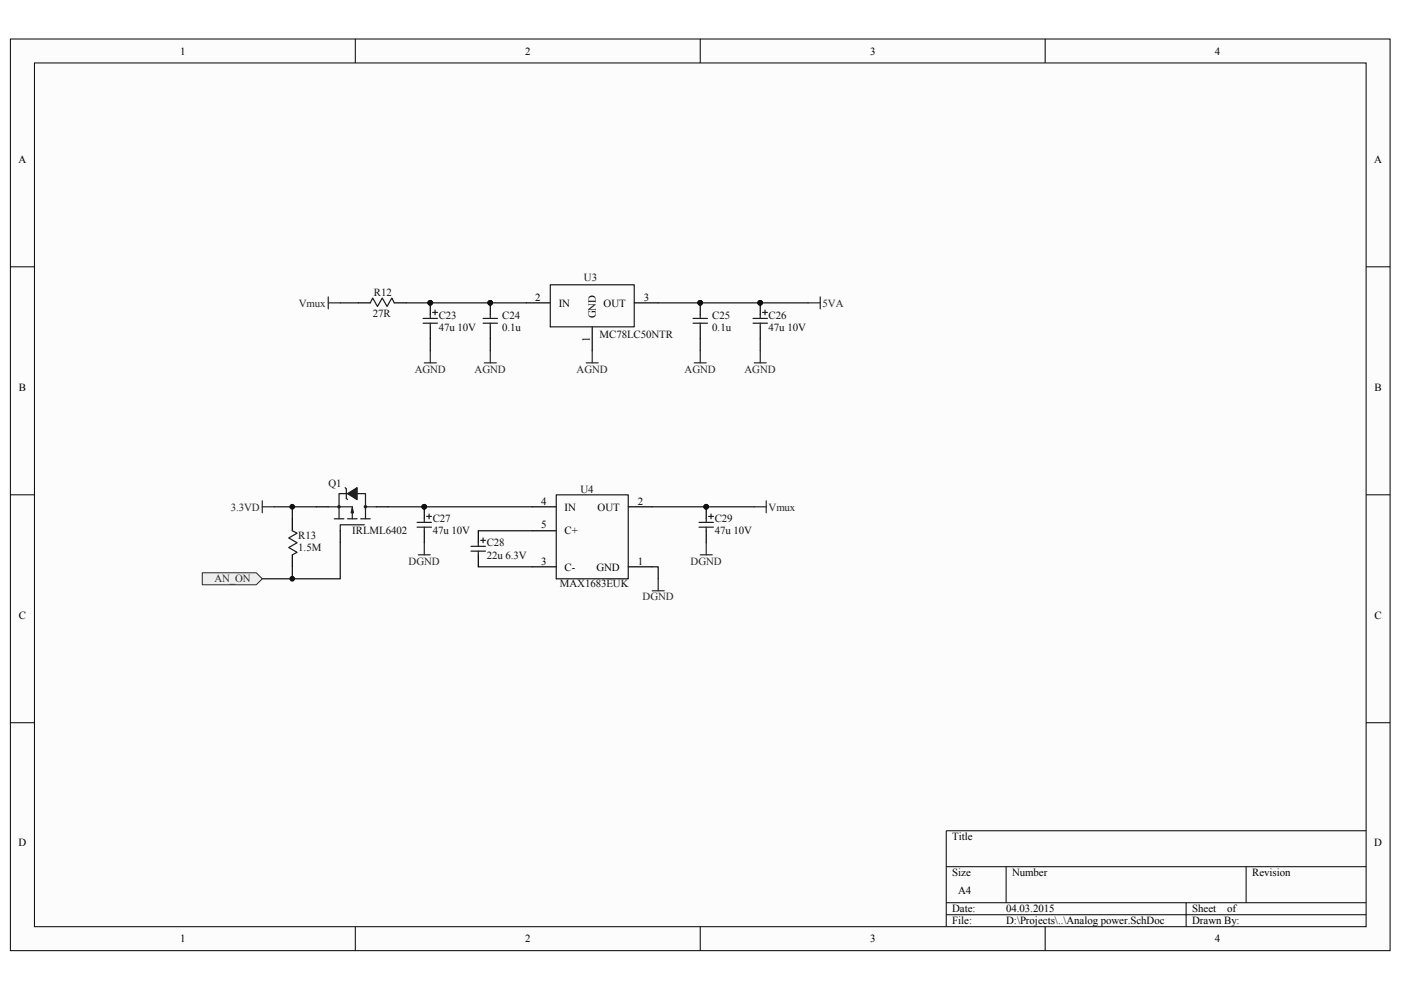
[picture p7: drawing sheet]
<svg xmlns="http://www.w3.org/2000/svg" width="297mm" height="210mm" viewBox="0 0 297 210" stroke-linecap="round" stroke-linejoin="round" font-family="sans-serif">
<path d="M2.2 8.3h292.5v193.3h-292.5z" fill="#fcfcfc"/>
<path d="M2.2 8.3h292.5v193.3h-292.5z" fill="none" stroke="#000" stroke-width=".21"/>
<path d="M7.3 13.4h282.3v183.1h-282.3z" fill="#fcfcfc"/>
<g fill="none" stroke="#000" stroke-width=".21">
<path d="M7.3 13.3h282.3v183.2h-282.3zM75.3 8.2v5.1M148.5 8.2v5.1M221.6 8.2v5.1M2.2 56.6h5.1M289.6 56.6h5.1M2.2 104.9h5.1M289.6 104.9h5.1M2.2 153.2h5.1M289.6 153.2h5.1M289.6 176.1h-89v20.4M75.3 196.5v5.1"/>
<path d="M148.5 196.5v5.1M200.6 183.8h89M200.6 191.4h89M200.6 193.9h89M213.3 183.8v7.6M221.6 196.5v5.1M251.5 191.4v5.1M264.2 183.8v7.6"/>
</g>
<g fill="none" stroke="#000" stroke-width=".25">
<path d="M76 64.2h2.5M83.6 64.2h2.5M91.2 64.2v2.6M91.2 69.3v2.5M103.9 64.2v2.6M103.9 69.3v2.5M111.6 64.2h5.1M125.6 69.3v5.1M134.5 64.2h5.1M148.5 64.2v2.6M148.5 69.3v2.5M161.2 64.2v2.6"/>
<path d="M161.2 69.3v2.5M62 110v2.5M62 117.6v2.6M67.1 107.5h2.5M72.1 112.5v2.6M79.8 107.5h2.5M90 107.5v2.5M90 112.5v2.6M101.4 112.5v2.6M101.4 117.6v2.6M112.8 107.5h5.1M112.8 112.5h5.1"/>
<path d="M133.2 107.5h5.1M149.7 107.5v2.5M149.7 112.5v2.6M112.8 120.2h5.1M133.2 120.2h5.1"/>
</g>
<g fill="none" stroke="#1c1c1c" stroke-width=".25">
<path d="M78.5 64.2l.5-1 1 1.8 1-1.8 1.1 1.8 1-1.8 .5 1M89.7 67.5h3.1M89.7 68.5h3.1M91.2 66.8v.7M91.2 68.5v.8M91.7 66.2h1.1M92.2 65.7v1.1M102.4 67.5h3.1M102.4 68.5h3.1M103.9 66.8v.7M103.9 68.5v.8M116.7 60.4h17.8v8.9h-17.8z"/>
<path d="M146.9 67.5h3.1M146.9 68.5h3.1M148.5 66.8v.7M148.5 68.5v.8M159.7 67.5h3M159.7 68.5h3M161.2 66.8v.7M161.2 68.5v.8M161.7 66.2h1M162.2 65.7v1.1M62 112.5l1 .5-1.8 1.1 1.8 1-1.8 1 1.8 1-1 .5M70.9 110h2"/>
<path d="M71.7 107.3h.3v.3h-.3zM71.9 110v-2.5h2.8v2.5M73.2 103.4l.2 .2v2.1l.3 .2M73.7 104.7h-1.8v2.8h-2.3M73.7 110h2M75.7 104.7h1.8v2.8h2.3M76.5 110h2M77.2 111.3h-5.1v1.2M77.3 107.3h.4v.3h-.4zM77.5 107.5v2.5M88.4 110.8h3.1M88.4 111.8h3.1"/>
<path d="M90 110v.8M90 111.8v.7M90.5 109.5h1M91 109v1M99.9 115.8h3M99.9 116.9h3M101.4 115.1v.7M101.4 116.9v.7M101.9 114.6h1M102.4 114.1v1M117.9 104.9h15.3v17.8h-15.3zM148.2 110.8h3.1"/>
<path d="M148.2 111.8h3.1M149.7 110v.8M149.7 111.8v.7M150.2 109.5h1.1M150.7 109v1"/>
</g>
<g fill="#0e0e0e" stroke="#0e0e0e" stroke-width=".21">
<circle cx="161.2" cy="64.2" r=".5"/>
<circle cx="148.4" cy="64.2" r=".5"/>
<circle cx="91.2" cy="64.2" r=".5"/>
<circle cx="103.9" cy="64.2" r=".5"/>
<circle cx="149.7" cy="107.4" r=".5"/>
<circle cx="89.9" cy="107.4" r=".5"/>
<circle cx="62" cy="107.4" r=".5"/>
<circle cx="62" cy="122.7" r=".5"/>
</g>
<g fill="none" stroke="#262626" stroke-width=".25">
<path d="M69.6 64.2h2.5M69.6 62.9v2.6M90 76.9h2.5M91.2 74.4v2.5M102.7 76.9h2.5M103.9 74.4v2.5M124.3 76.9h2.5M125.6 74.4v2.5M147.2 76.9h2.5M148.5 74.4v2.5M159.9 76.9h2.6M161.2 74.4v2.5"/>
<path d="M171.3 64.2h2.6M173.9 62.9v2.6M55.6 107.5h2.5M55.6 106.2v2.5M88.7 117.6h2.5M90 115.1v2.5M148.5 117.6h2.5M149.7 115.1v2.5M159.9 107.5h2.6M162.5 106.2v2.5M138.3 125.3h2.5M139.6 122.7v2.6"/>
</g>
<g fill="none" stroke="#0e0e0e" stroke-width=".25">
<path d="M72.1 64.2h3.9M86.1 64.2h25.5M91.2 71.8v2.6M103.9 71.8v2.6M139.6 64.2h31.7M148.5 71.8v2.6M161.2 71.8v2.6M58.1 107.5h9M62 107.5v2.5M72.1 115.1v7.6h-16.5M82.3 107.5h30.5M101.4 112.5h11.4"/>
<path d="M138.3 107.5h21.6M62 120.2v2.5M101.4 120.2h11.4M138.3 120.2h1.3v2.5"/>
</g>
<g fill="#1c1c1c" stroke="#1c1c1c" stroke-width=".25">
<path d="M73.7 104.7l2-1.3v2.5z" fill-rule="evenodd"/>
<path d="M74.7 107.7l.3 1h-.6z" fill-rule="evenodd"/>
</g>
<path d="M42.9 121.4h11.4l1.3 1.3-1.3 1.3h-11.4z" fill-rule="evenodd" fill="#f0f0f0" stroke="#262626" stroke-width=".21"/>
<g font-size="2.3">
<text x="38.2" y="11.6">1</text>
<text x="111.3" y="11.6">2</text>
<text x="184.5" y="11.6">3</text>
<text x="257.6" y="11.6">4</text>
<text x="3.9" y="34.5">A</text>
<text x="291.4" y="34.5">A</text>
<text x="113.5" y="63.7">2</text>
<text x="118.4" y="65">IN</text>
<text x="128" y="65">OUT</text>
<text x="136.5" y="63.7">3</text>
<text x="126.3" y="67.5" transform="rotate(-90 126.3 67.5)">GND</text>
<text x="125.1" y="72.5" transform="rotate(-90 125.1 72.5)">1</text>
<text x="4" y="82.8">B</text>
<text x="291.4" y="82.8">B</text>
<text x="114.8" y="107">4</text>
<text x="135.2" y="107">2</text>
<text x="114.8" y="112">5</text>
<text x="119.7" y="108.2">IN</text>
<text x="119.7" y="113.3">C+</text>
<text x="126.7" y="108.2">OUT</text>
<text x="114.8" y="119.7">3</text>
<text x="135.2" y="119.7">1</text>
<text x="119.7" y="121">C-</text>
<text x="126.4" y="121">GND</text>
<text x="4" y="131.1">C</text>
<text x="291.4" y="131.1">C</text>
<text x="3.9" y="179.5">D</text>
<text x="201.9" y="178.2">Title</text>
<text x="291.4" y="179.5">D</text>
<text x="201.9" y="185.8">Size</text>
<text x="214.6" y="185.8">Number</text>
<text x="265.5" y="185.8">Revision</text>
<text x="203.2" y="189.6">A4</text>
<text x="201.9" y="193.5">Date:</text>
<text x="201.9" y="196">File:</text>
<text x="213.3" y="193.5">04.03.2015</text>
<text x="213.3" y="196">D:\Projects\..\Analog power.SchDoc</text>
<text x="252.8" y="193.5">Sheet</text>
<text x="252.8" y="196">Drawn By:</text>
<text x="260.2" y="193.5">of</text>
<text x="38.2" y="199.8">1</text>
<text x="111.3" y="199.8">2</text>
<text x="184.5" y="199.8">3</text>
<text x="257.6" y="199.8">4</text>
</g>
<g font-size="2.3" fill="#0e0e0e">
<text x="123.8" y="59.6">U3</text>
<text x="79.3" y="62.7">R12</text>
<text x="79" y="67.3">27R</text>
<text x="93" y="70.1">47u 10V</text>
<text x="93" y="67.5">C23</text>
<text x="106.5" y="70.1">0.1u</text>
<text x="106.5" y="67.5">C24</text>
<text x="127.1" y="71.6">MC78LC50NTR</text>
<text x="151" y="70.1">0.1u</text>
<text x="151" y="67.5">C25</text>
<text x="163" y="70.1">47u 10V</text>
<text x="163" y="67.5">C26</text>
<text x="69.6" y="103.2">Q1</text>
<text x="123" y="104.4">U4</text>
<text x="74.7" y="113.3">IRLML6402</text>
<text x="91.7" y="113.3">47u 10V</text>
<text x="91.7" y="110.8">C27</text>
<text x="151.5" y="113.3">47u 10V</text>
<text x="151.5" y="110.8">C29</text>
<text x="63.2" y="116.9">1.5M</text>
<text x="63.2" y="114.3">R13</text>
<text x="103.2" y="118.4">22u 6.3V</text>
<text x="103.2" y="115.9">C28</text>
<text x="118.7" y="124.5">MAX1683EUK</text>
</g>
<g font-size="2.3" fill="#262626">
<text x="63.4" y="65">Vmux</text>
<text x="174.4" y="65">5VA</text>
<text x="87.9" y="79">AGND</text>
<text x="100.6" y="79">AGND</text>
<text x="122.3" y="79">AGND</text>
<text x="145.2" y="79">AGND</text>
<text x="157.9" y="79">AGND</text>
<text x="48.9" y="108.2">3.3VD</text>
<text x="163" y="108.2">Vmux</text>
<text x="86.6" y="119.7">DGND</text>
<text x="146.4" y="119.7">DGND</text>
<text x="45.4" y="123.5">AN_ON</text>
<text x="136.2" y="127.3">DGND</text>
</g>
</svg>
